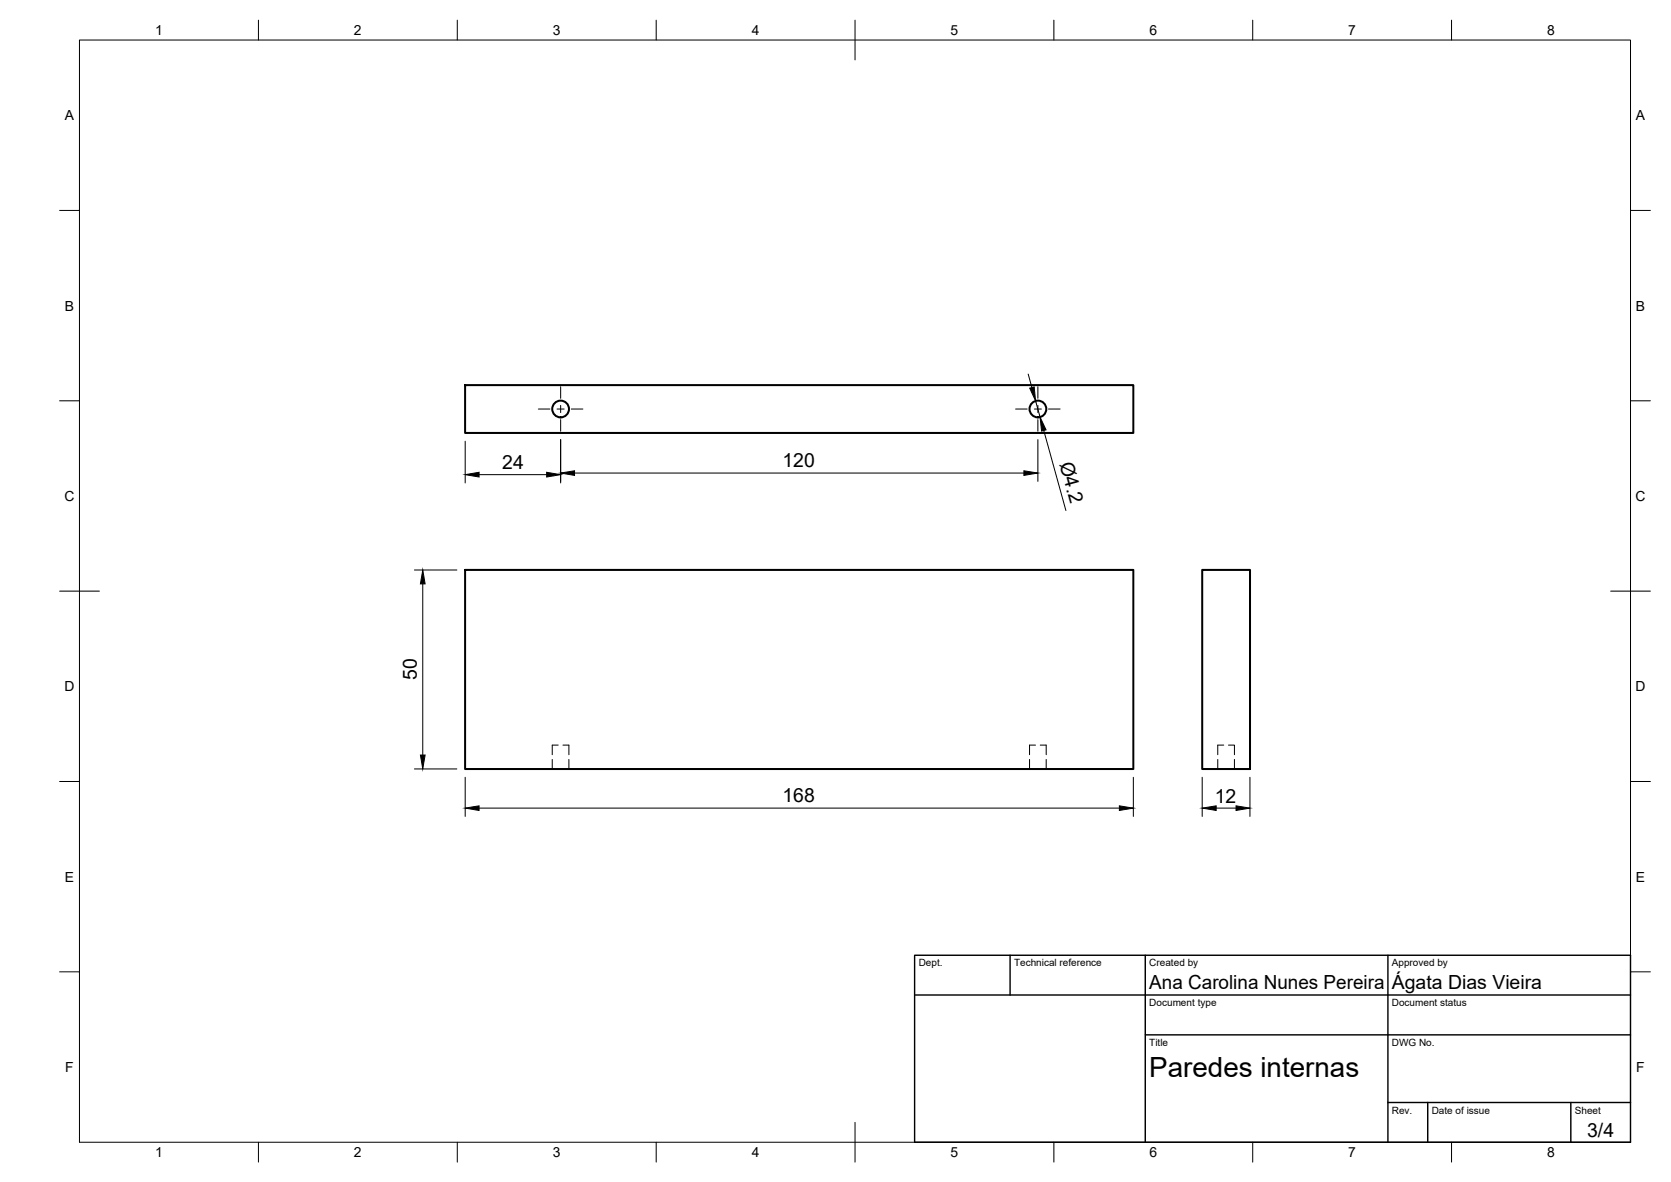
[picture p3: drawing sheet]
<svg xmlns="http://www.w3.org/2000/svg" width="420mm" height="297mm" viewBox="0 0 420 297" stroke-linecap="round" stroke-linejoin="round" font-family="sans-serif">
<!-- layer: Visible -->
<g fill="none" stroke="#000" stroke-width=".51">
<path d="M116.9 96.8h168.1v12h-168.1zM116.9 143.2h168.1v50.1h-168.1zM302.3 143.2h12v50.1h-12z"/>
<circle cx="141" cy="102.8" r="2.11"/>
<circle cx="261" cy="102.8" r="2.11"/>
</g>
<!-- layer: Hidden -->
<path d="M138.9 190.8v2.5M140.4 187.2h-1.5v2.5M141.5 187.2h1.5v2.5M143 190.8v2.5M258.9 190.8v2.5M260.4 187.2h-1.5v2.5M261.6 187.2h1.5v2.5M263.1 190.8v2.5M306.2 190.8v2.5M307.7 187.2h-1.5v2.5M308.9 187.2h1.5v2.5M310.4 190.8v2.5" fill="none" stroke="#000" stroke-width=".25"/>
<!-- layer: BORDER -->
<g fill="none" stroke="#000" stroke-width=".25">
<path d="M20 10.1h390v276.9h-390zM65 5.1v5M115 5.1v5M165 5.1v5M215 5.1v10M265 5.1v5M315 5.1v5M365 5.1v5M15 52.9h5M410 52.9h5M15 100.7h5M410 100.7h5"/>
<path d="M15 148.6h10M405 148.6h10M15 196.4h5M410 196.4h5M15 244.2h5M410 244.2h5M65 287v5M115 287v5M165 287v5M215 282.1v9.9M265 287v5M315 287v5"/>
<path d="M365 287v5"/>
</g>
<!-- layer: TITLEBLOCK -->
<path d="M230 240.1h180v46.9h-180zM230 250h180M254 240.1v9.9M288 240.1v46.9M349 240.1v46.9M288 260.1h122M349 277.1h61M359 277.1v9.9M395 277.1v9.9" fill="none" stroke="#000" stroke-width=".36"/>
<!-- layer: Smart Centers -->
<path d="M141 97.2v2.9M261 97.2v2.9M135.4 102.8h2.9M140.1 102.8h1.8M141 101.9v1.8M141 105.5v2.9M143.6 102.8h3M255.4 102.8h2.9M260.1 102.8h1.8M261 101.9v1.8M261 105.5v2.9M263.6 102.8h3" fill="none" stroke="#000" stroke-width=".25"/>
<!-- layer: FD_Dimensions -->
<g fill="none" stroke="#000" stroke-width=".25">
<path d="M258.5 94l1 3.4M117 110.9v10.5M120.5 119.3h17M141 110.5v10.9M144.5 118.9h113M260.4 100.8l1.1 4M261 110.5v10.5M262.4 108.2l5.6 20.1M104.2 143.2h10.7M106.3 146.7v43M104.2 193.2h10.7M117 195.3v9.9"/>
<path d="M285 195.3v9.9M302.3 195.3v9.9M314.3 195.3v9.9M120.5 203.1h161M305.8 203.1h5"/>
</g>
<path d="M258.9 97.5l1.1-.3 .4 3.6zM117 119.3l3.5-.6v1.2zM137.5 118.7l3.5 .6-3.5 .6zM141 118.9l3.5-.6v1.2zM257.5 118.3l3.5 .6-3.5 .6zM261.5 104.8l1.5 3.2-1.1 .3zM106.3 143.2l.6 3.5h-1.2zM105.7 189.7h1.2l-.6 3.5zM117 203.1l3.5-.6v1.2zM281.5 202.5l3.5 .6-3.5 .6zM302.3 203.1l3.5-.6v1.2zM310.8 202.5l3.5 .6-3.5 .6z" fill="#000" stroke="#000" stroke-width=".25"/>
<text font-size="7" x="289" y="270.6">Paredes internas</text>
<g font-size="4.9">
<text x="126.3" y="117.9">24</text>
<text x="196.7" y="117.4">120</text>
<text x="266.4" y="116.6" transform="rotate(75 266.4 116.6)">Ø4.2</text>
<text x="104.8" y="170.9" transform="rotate(-90 104.8 170.9)">50</text>
<text x="196.7" y="201.6">168</text>
<text x="305.4" y="201.7">12</text>
<text x="289" y="248.5">Ana Carolina Nunes Pereira</text>
<text x="350" y="248.5">Ágata Dias Vieira</text>
<text x="399.1" y="285.7">3/4</text>
</g>
<g font-size="3.5">
<text x="39" y="8.8">1</text>
<text x="89" y="8.8">2</text>
<text x="139" y="8.8">3</text>
<text x="189" y="8.8">4</text>
<text x="239" y="8.8">5</text>
<text x="289" y="8.8">6</text>
<text x="339" y="8.8">7</text>
<text x="389" y="8.8">8</text>
<text x="16.3" y="30.2">A</text>
<text x="411.3" y="30.2">A</text>
<text x="16.3" y="78">B</text>
<text x="411.3" y="78">B</text>
<text x="16.2" y="125.9">C</text>
<text x="411.2" y="125.9">C</text>
<text x="16.2" y="173.7">D</text>
<text x="411.2" y="173.7">D</text>
<text x="16.3" y="221.6">E</text>
<text x="411.3" y="221.6">E</text>
<text x="16.4" y="269.4">F</text>
<text x="411.4" y="269.4">F</text>
<text x="39" y="290.8">1</text>
<text x="89" y="290.8">2</text>
<text x="139" y="290.8">3</text>
<text x="189" y="290.8">4</text>
<text x="239" y="290.8">5</text>
<text x="289" y="290.8">6</text>
<text x="339" y="290.8">7</text>
<text x="389" y="290.8">8</text>
</g>
<g font-size="2.5">
<text x="231" y="242.9">Dept.</text>
<text x="255" y="242.9">Technical reference</text>
<text x="289" y="242.9">Created by</text>
<text x="350" y="242.9">Approved by</text>
<text x="289" y="252.8">Document type</text>
<text x="350" y="252.8">Document status</text>
<text x="289" y="262.9">Title</text>
<text x="350" y="262.9">DWG No.</text>
<text x="350" y="279.9">Rev.</text>
<text x="360" y="279.9">Date of issue</text>
<text x="396" y="279.9">Sheet</text>
</g>
</svg>
